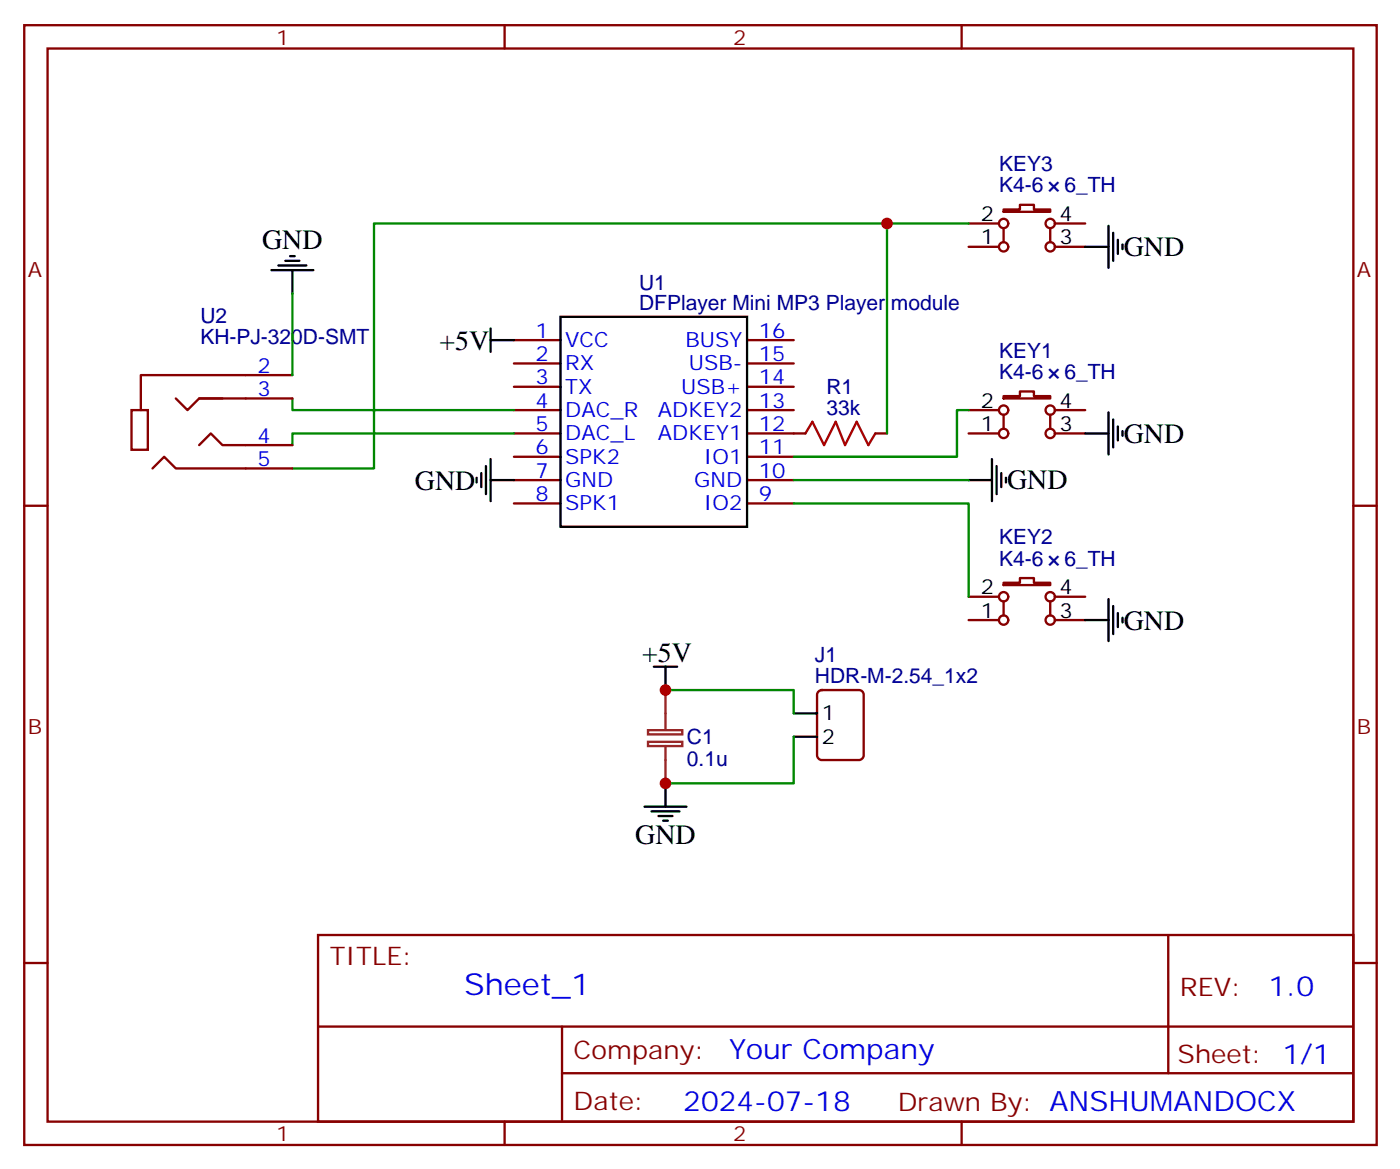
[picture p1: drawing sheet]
<svg xmlns="http://www.w3.org/2000/svg" width="212mm" height="177mm" viewBox="0 0 212 177" stroke-linecap="round" stroke-linejoin="round" font-family="sans-serif">
<g fill="none" stroke="#870000" stroke-width=".35">
<path d="M3.7 3.8h204.6v169.3h-204.6zM7.2 7.3h197.6v162.3h-197.6zM76.3 3.8v3.5M145.5 3.8v3.5M146.5 37.3h4.6M146.5 33.8h4.6M151.8 31.7h2.5v-.7h2.1v.7h2.5v.3h-7.1zM151.8 34.5v2.1M158.9 34.5v2.1M159.6 37.3h4.6M159.6 33.8h4.6M44.2 56.7h-22.9v5.3"/>
<path d="M77.8 51.4h7M77.8 55h7M77.8 58.5h7M113 51.4h7.1M113 55h7.1M113 58.5h7.1M151.8 59.9h2.5v-.7h2.1v.7h2.5v.4h-7.1zM3.7 76.5h3.5M19.9 62h2.5v6h-2.5zM23.1 70.8l1.7-1.7 1.8 1.7h17.6M26.6 60.3l1.8 1.7 1.7-1.7h3.6M30.1 67.3l1.8-1.8 1.8 1.8h10.5"/>
<path d="M30.1 60.3h14.1M77.8 62h7M77.8 65.5h7M77.8 69.1h7M77.8 72.6h7M77.8 76.1h7M113 62h7.1M113 65.5h8.8M113 69.1h7.1M113 72.6h7.1M113 76.1h7.1M132.4 65.5h1.8"/>
<path d="M146.5 62h4.6M146.5 65.5h4.6M151.8 62.7v2.1M158.9 62.7v2.1M159.6 62h4.6M159.6 65.5h4.6M204.8 76.5h3.5M146.5 93.8h4.6M146.5 90.2h4.6M151.8 88.1h2.5v-.7h2.1v.7h2.5v.4h-7.1zM151.8 90.9v2.2M158.9 90.9v2.2"/>
<path d="M159.6 93.8h4.6M159.6 90.2h4.6M123.8 104.6l.5-.2h5.7a.71 .71 0 0 1 .7 .7v9.1a.76 .76 0 0 1-.7 .7h-5.7a.76 .76 0 0 1-.7-.7v-9.1zM3.7 145.6h3.5M48.1 141.4h156.7v28.2h-156.7zM48.2 155.2h156.4M85 155.2v14.2M176.7 141.4l.1 20.9M204.8 145.6h3.5M76.3 169.6v3.5M85 162.3h119.6M145.5 169.6v3.5"/>
<circle cx="151.8" cy="33.8" r=".71"/>
<circle cx="151.8" cy="37.3" r=".71"/>
<circle cx="158.9" cy="37.3" r=".71"/>
<circle cx="158.9" cy="33.8" r=".71"/>
<circle cx="151.8" cy="62" r=".71"/>
<circle cx="151.8" cy="65.5" r=".71"/>
<circle cx="158.9" cy="62" r=".71"/>
<circle cx="158.9" cy="65.5" r=".71"/>
<circle cx="151.8" cy="93.8" r=".71"/>
<circle cx="151.8" cy="90.2" r=".71"/>
<circle cx="158.9" cy="90.2" r=".71"/>
<circle cx="158.9" cy="93.8" r=".71"/>
</g>
<g fill="none" stroke="#000" stroke-width=".35">
<path d="M43.2 39.4h2.1M43.9 38.7h.7M164.2 37.3h3.5M167.7 34.1v6.4M168.4 35.2v4.2M169.1 36.3v2.1M169.8 37v.7M41.1 40.9h6.3M42.1 40.1h4.3M44.2 40.9v3.5M74.2 49.7v3.5M74.2 51.4h3.6"/>
<path d="M84.8 47.9h28.2v31.8h-28.2zM72.1 72.2v.8M72.8 71.5v2.2M73.5 70.5v4.2M74.2 72.6h3.6M74.2 69.4v6.4M146.5 72.6h3.6M150.1 69.4v6.4M150.8 70.5v4.2M151.5 71.5v2.2M152.2 72.2v.8M164.2 65.5h3.5"/>
<path d="M167.7 62.4v6.3M168.4 63.4v4.3M169.1 64.5v2.1M169.8 65.2v.7M164.2 93.8h3.5M167.7 90.6v6.3M168.4 91.7v4.2M169.1 92.7v2.1M169.8 93.4v.7M98.9 100.8h3.5M100.7 100.8v3.6M100.7 118.5v3.5"/>
<path d="M120.1 107.9h3.5M120.1 111.4h3.5M97.5 122h6.4M98.6 122.7h4.2M99.6 123.4h2.1M100.3 124.1h.7"/>
</g>
<path d="M134.2 33.8h-77.6v37h-12.4M146.5 33.8h-12.3v31.7M44.2 44.4v12.3M44.2 60.3v1.7h33.6M77.8 65.5h-33.6v1.8M120.1 76.1h26.4v14.1M120.1 72.6h26.4M146.5 62h-1.7v7.1h-24.7M100.7 104.4h19.4v3.5M120.1 111.4v7.1h-19.4" fill="none" stroke="#008700" stroke-width=".35"/>
<path d="M121.8 65.5l1.1-1.7 1.8 3.5 1.7-3.5 1.4 3.5 1.8-3.5 1.8 3.5 1-1.8" fill="none" stroke="#a10000" stroke-width=".35"/>
<path d="M98 110.4h5.2v.7h-5.2zM98 112.2h5.2v.6h-5.2zM100.7 104.4v5.9M100.7 112.8v5.7" fill="none" stroke="#8c2424" stroke-width=".35"/>
<g fill="#c00">
<circle cx="100.7" cy="104.4" r=".88"/>
<circle cx="100.7" cy="118.5" r=".88"/>
<circle cx="134.2" cy="33.8" r=".88"/>
</g>
<text font-size="4.6" fill="#00f" x="70.2" y="150.4">Sheet_1</text>
<g font-size="4.2">
<text x="39.7" y="37.6">GND</text>
<text x="170" y="38.8">GND</text>
<text x="66.5" y="52.9">+5V</text>
<text x="170" y="67">GND</text>
<text x="62.8" y="74">GND</text>
<text x="152.4" y="74">GND</text>
<text x="170" y="95.2">GND</text>
<text x="97.2" y="100.1">+5V</text>
<text x="96.1" y="127.6">GND</text>
</g>
<g font-size="4.2" fill="#00f">
<text x="191.9" y="150.7">1.0</text>
<text x="110.3" y="160.2">Your Company</text>
<text x="103.4" y="168">2024-07-18</text>
</g>
<g font-size="3.9" fill="#800">
<text x="49.9" y="146">TITLE:</text>
<text x="178.5" y="150.7">REV:</text>
<text x="86.8" y="160.2">Company:</text>
<text x="178.2" y="160.8">Sheet: 1/1</text>
<text x="86.8" y="167.9">Date:</text>
<text x="135.8" y="167.9">Drawn By: ANSHUMANDOCX</text>
</g>
<g font-size="3.2" fill="#800">
<text x="41.8" y="6.8">1</text>
<text x="110.9" y="6.8">2</text>
<text x="4.2" y="41.9">A</text>
<text x="205.3" y="41.9">A</text>
<text x="4.2" y="111.1">B</text>
<text x="205.3" y="111.1">B</text>
<text x="41.8" y="172.6">1</text>
<text x="110.9" y="172.6">2</text>
</g>
<g font-size="3.2" fill="#000080">
<text x="151.2" y="29">K4-6</text>
<text x="151.2" y="25.9">KEY3</text>
<text x="161" y="29">6_TH</text>
<text x="96.7" y="46.8">DFPlayer Mini MP3 Player module</text>
<text x="96.7" y="43.9">U1</text>
<text x="30.3" y="52">KH-PJ-320D-SMT</text>
<text x="30.3" y="48.8">U2</text>
<text x="125" y="59.5">R1</text>
<text x="151.2" y="57.3">K4-6</text>
<text x="151.2" y="54.1">KEY1</text>
<text x="161" y="57.3">6_TH</text>
<text x="125" y="62.7">33k</text>
<text x="151.2" y="82.3">KEY2</text>
<text x="151.2" y="85.6">K4-6</text>
<text x="161" y="85.6">6_TH</text>
<text x="123.3" y="100.1">J1</text>
<text x="123.3" y="103.3">HDR-M-2.54_1x2</text>
<text x="103.9" y="112.5">C1</text>
<text x="103.9" y="115.8">0.1u</text>
</g>
<g font-size="3.2">
<text x="148.4" y="33.4">2</text>
<text x="160.3" y="33.4">4</text>
<text x="148.4" y="37">1</text>
<text x="160.3" y="37">3</text>
<text x="148.4" y="65.2">1</text>
<text x="148.4" y="61.7">2</text>
<text x="160.3" y="65.2">3</text>
<text x="160.3" y="61.7">4</text>
<text x="148.4" y="89.9">2</text>
<text x="160.3" y="89.9">4</text>
<text x="148.4" y="93.4">1</text>
<text x="160.3" y="93.4">3</text>
<text x="124.3" y="108.9">1</text>
<text x="124.3" y="112.5">2</text>
</g>
<g font-size="3.2" fill="#00f">
<text x="81" y="51.1">1</text>
<text x="85.5" y="52.5">VCC</text>
<text x="103.7" y="52.5">BUSY</text>
<text x="114.8" y="51.1">16</text>
<text x="38.9" y="56.4">2</text>
<text x="38.9" y="59.9">3</text>
<text x="81" y="54.6">2</text>
<text x="81" y="58.1">3</text>
<text x="85.5" y="56">RX</text>
<text x="85.5" y="59.5">TX</text>
<text x="103.1" y="59.5">USB+</text>
<text x="104.2" y="56">USB-</text>
<text x="114.8" y="58.1">14</text>
<text x="114.8" y="54.6">15</text>
<text x="81" y="61.7">4</text>
<text x="81" y="65.2">5</text>
<text x="85.5" y="63.1">DAC_R</text>
<text x="99.5" y="63.1">ADKEY2</text>
<text x="114.8" y="65.2">12</text>
<text x="114.8" y="61.7">13</text>
<text x="38.9" y="67">4</text>
<text x="38.9" y="70.5">5</text>
<text x="81" y="68.7">6</text>
<text x="85.5" y="66.6">DAC_L</text>
<text x="85.5" y="70.1">SPK2</text>
<text x="99.5" y="66.6">ADKEY1</text>
<text x="106.5" y="70.1">IO1</text>
<text x="114.8" y="68.7">11</text>
<text x="81" y="72.2">7</text>
<text x="81" y="75.8">8</text>
<text x="85.5" y="73.7">GND</text>
<text x="85.5" y="77.2">SPK1</text>
<text x="105" y="73.7">GND</text>
<text x="106.5" y="77.2">IO2</text>
<text x="114.8" y="75.8">9</text>
<text x="114.8" y="72.2">10</text>
</g>
</svg>
